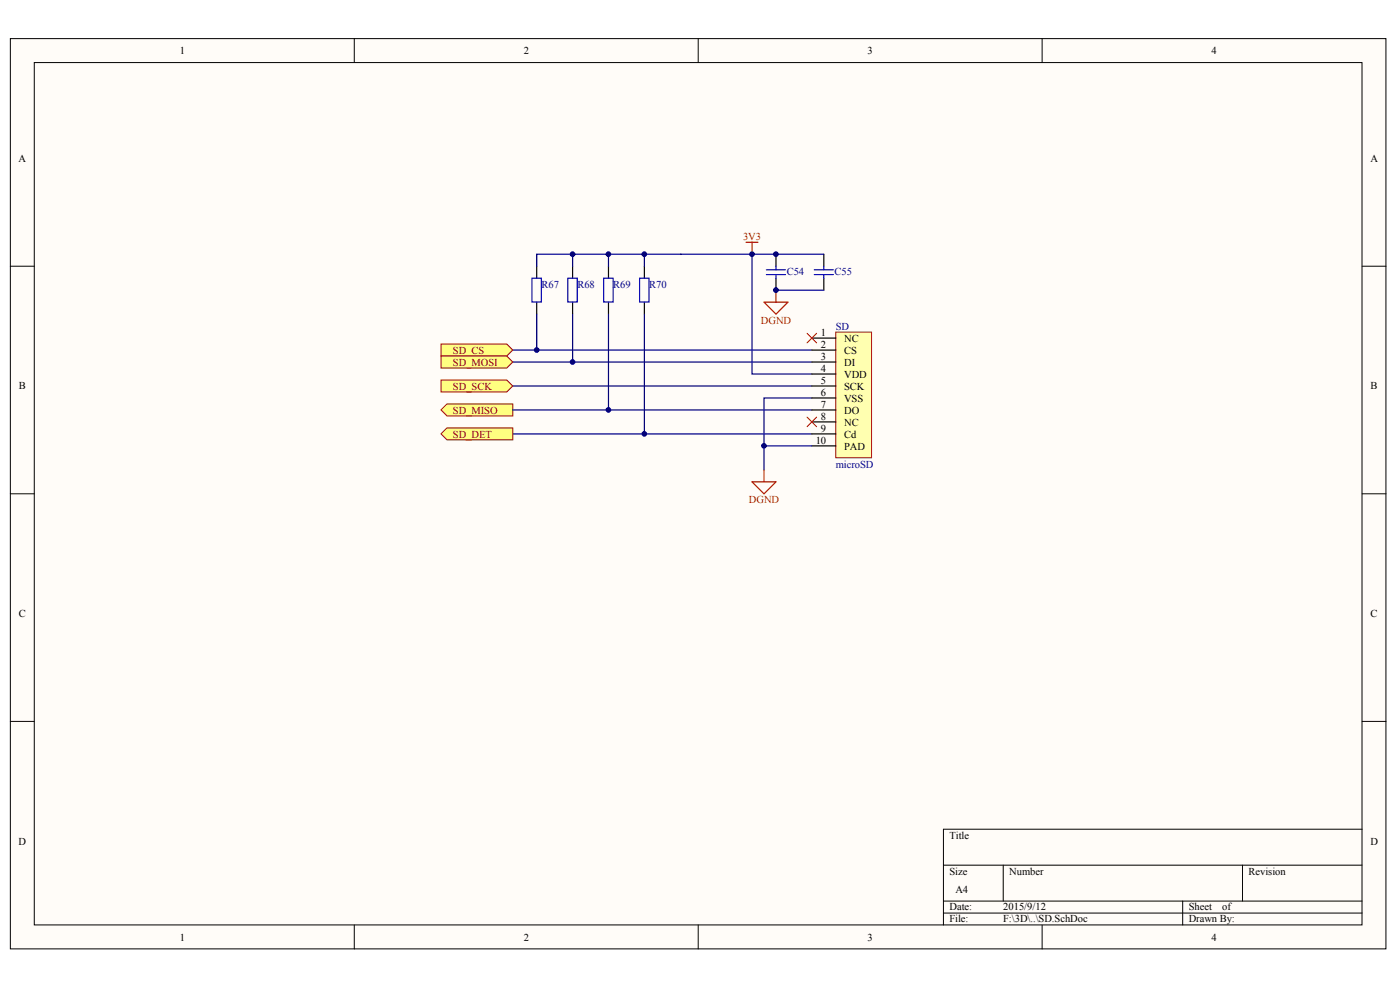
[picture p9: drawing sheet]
<svg xmlns="http://www.w3.org/2000/svg" width="296mm" height="209mm" viewBox="0 0 296 209" stroke-linecap="round" stroke-linejoin="round" font-family="sans-serif">
<g fill="#fffcf8" stroke="#000" stroke-width=".21">
<path d="M2.2 8.2h290.8v192.3h-290.8z"/>
<path d="M7.2 13.2h280.7v182.2h-280.7z"/>
</g>
<g fill="none" stroke="#000" stroke-width=".21">
<path d="M74.9 8.2v5M147.6 8.2v5M220.3 8.2v5M2.2 56.3h5M288 56.3h5M2.2 104.3h5M288 104.3h5M2.2 152.4h5M288 152.4h5M288 175.2h-88.5v20.3M74.9 195.5v5M147.6 195.5v5"/>
<path d="M199.5 182.8h88.5M199.5 190.4h88.5M199.5 192.9h88.5M212.1 182.8v7.6M220.3 195.5v5M250 190.4v5.1M262.7 182.8v7.6"/>
</g>
<path d="M157.7 51.2h2.6M159 51.2v2.5" fill="none" stroke="#f00" stroke-width=".25"/>
<path d="M108.4 74h63.2M108.4 76.5h63.2M108.4 81.6h63.2" fill="none" stroke="#000080" stroke-width=".25"/>
<g fill="#ffff80" stroke="#800000" stroke-width=".21">
<path d="M94.5 85.4h13.9v2.5h-13.9l-1.3-1.3z" fill-rule="evenodd"/>
<path d="M93.2 72.7h13.9l1.3 1.3-1.3 1.2h-13.9z" fill-rule="evenodd"/>
<path d="M93.2 75.2h13.9l1.3 1.3-1.3 1.3h-13.9z" fill-rule="evenodd"/>
<path d="M93.2 80.3h13.9l1.3 1.3-1.3 1.2h-13.9z" fill-rule="evenodd"/>
</g>
<path d="M161.5 99.3v2.5M159 101.8h5l-2.5 2.5z" fill="none" stroke="#f00" stroke-width=".25"/>
<path d="M108.4 91.7h63.2M171.6 84.1h-10.1v15.2" fill="none" stroke="#000080" stroke-width=".25"/>
<path d="M94.5 90.4h13.9v2.6h-13.9l-1.3-1.3z" fill-rule="evenodd" fill="#ffff80" stroke="#800000" stroke-width=".21"/>
<path d="M161.5 63.8h5.1l-2.6 2.6zM164 61.3v2.5" fill="none" stroke="#f00" stroke-width=".25"/>
<path d="M174.2 53.7h-15.2v25.3h12.6M108.4 86.6h63.2" fill="none" stroke="#000080" stroke-width=".25"/>
<path d="M174.2 53.7v2.6M174.2 58.8v2.5" fill="none" stroke="#000" stroke-width=".25"/>
<path d="M172.1 57h4.1M172.1 58h4.1M174.2 56.3v.7M174.2 58v.8" fill="none" stroke="#00f" stroke-width=".25"/>
<path d="M176.7 70.2h7.6v26.5h-7.6z" fill="#ffffb0" stroke="#800000" stroke-width=".21"/>
<g fill="none" stroke="#000" stroke-width=".25">
<path d="M113.5 56.3v2.5M121.1 56.3v2.5M128.6 56.3v2.5M136.2 56.3v2.5M164 53.7v2.6M164 58.8v2.5M113.5 63.8v2.6M121.1 63.8v2.6M128.6 63.8v2.6M136.2 63.8v2.6M171.6 71.4h5.1M171.6 74h5.1"/>
<path d="M171.6 76.5h5.1M171.6 79h5.1M171.6 81.6h5.1M171.6 84.1h5.1M171.6 86.6h5.1M171.6 89.2h5.1M171.6 91.7h5.1M171.6 94.2h5.1"/>
</g>
<path d="M170.6 70.4l2 2.1M172.6 70.4l-2 2.1M170.6 88.1l2 2.1M172.6 88.1l-2 2.1" fill="none" stroke="#f00" stroke-width=".21"/>
<path d="M121.1 53.7v2.6M128.6 53.7v2.6M136.2 53.7v2.6M143.8 53.7h.1M159 53.7h-45.5v2.6M113.5 66.4v7.6M121.1 66.4v10.1M128.6 66.4v20.2M136.2 66.4v25.3M164 61.3h10.2M161.5 94.2h10.1" fill="none" stroke="#000080" stroke-width=".25"/>
<path d="M112.5 58.8h2v5h-2zM120 58.8h2v5h-2zM127.6 58.8h2v5h-2zM135.2 58.8h2v5h-2zM162 57h4.1M162 58h4.1M164 56.3v.7M164 58v.8" fill="none" stroke="#00f" stroke-width=".25"/>
<g fill="#000080" stroke="#000080" stroke-width=".21">
<circle cx="113.5" cy="74" r=".49"/>
<circle cx="121" cy="76.5" r=".49"/>
<circle cx="121" cy="53.7" r=".49"/>
<circle cx="128.6" cy="86.6" r=".49"/>
<circle cx="128.6" cy="53.7" r=".49"/>
<circle cx="136.2" cy="91.7" r=".49"/>
<circle cx="136.2" cy="53.7" r=".49"/>
<circle cx="159" cy="53.7" r=".49"/>
<circle cx="161.5" cy="94.2" r=".49"/>
<circle cx="164" cy="61.3" r=".49"/>
<circle cx="164" cy="53.7" r=".49"/>
</g>
<g font-size="2.2">
<text x="38" y="11.4">1</text>
<text x="110.7" y="11.4">2</text>
<text x="183.4" y="11.4">3</text>
<text x="256.1" y="11.4">4</text>
<text x="3.9" y="34.2">A</text>
<text x="289.7" y="34.2">A</text>
<text x="173.6" y="70.9">1</text>
<text x="173.6" y="73.5">2</text>
<text x="173.6" y="76">3</text>
<text x="178.5" y="72.2">NC</text>
<text x="178.5" y="74.7">CS</text>
<text x="178.5" y="77.3">DI</text>
<text x="4" y="82.3">B</text>
<text x="173.6" y="78.5">4</text>
<text x="173.6" y="81.1">5</text>
<text x="173.6" y="83.6">6</text>
<text x="178.5" y="79.8">VDD</text>
<text x="178.5" y="82.3">SCK</text>
<text x="289.8" y="82.3">B</text>
<text x="173.6" y="86.1">7</text>
<text x="173.6" y="88.7">8</text>
<text x="178.5" y="84.9">VSS</text>
<text x="178.5" y="87.4">DO</text>
<text x="178.5" y="89.9">NC</text>
<text x="172.4" y="93.7">10</text>
<text x="173.6" y="91.2">9</text>
<text x="178.5" y="92.5">Cd</text>
<text x="178.5" y="95">PAD</text>
<text x="4" y="130.4">C</text>
<text x="289.8" y="130.4">C</text>
<text x="3.9" y="178.5">D</text>
<text x="200.7" y="177.2">Title</text>
<text x="289.7" y="178.5">D</text>
<text x="200.7" y="184.8">Size</text>
<text x="213.4" y="184.8">Number</text>
<text x="263.9" y="184.8">Revision</text>
<text x="202" y="188.6">A4</text>
<text x="200.7" y="192.4">Date:</text>
<text x="200.7" y="194.9">File:</text>
<text x="212.1" y="192.4">2015/9/12</text>
<text x="212.1" y="194.9">F:\3D\..\SD.SchDoc</text>
<text x="251.3" y="192.4">Sheet</text>
<text x="251.3" y="194.9">Drawn By:</text>
<text x="258.4" y="192.4">of</text>
<text x="38" y="198.7">1</text>
<text x="110.7" y="198.7">2</text>
<text x="183.4" y="198.7">3</text>
<text x="256.1" y="198.7">4</text>
</g>
<g font-size="2.2" fill="#f00">
<text x="157.1" y="50.7">3V3</text>
<text x="160.9" y="68.4">DGND</text>
<text x="158.3" y="106.3">DGND</text>
</g>
<g font-size="2.2" fill="#000080">
<text x="166.3" y="58">C54</text>
<text x="176.4" y="58">C55</text>
<text x="114.5" y="60.8">R67</text>
<text x="122.1" y="60.8">R68</text>
<text x="129.7" y="60.8">R69</text>
<text x="137.2" y="60.8">R70</text>
<text x="176.7" y="69.7">SD</text>
<text x="176.7" y="98.8">microSD</text>
</g>
<g font-size="2.2" fill="#800000">
<text x="95.8" y="74.7">SD_CS</text>
<text x="95.8" y="77.3">SD_MOSI</text>
<text x="95.8" y="82.3">SD_SCK</text>
<text x="95.8" y="87.4">SD_MISO</text>
<text x="95.8" y="92.5">SD_DET</text>
</g>
</svg>
